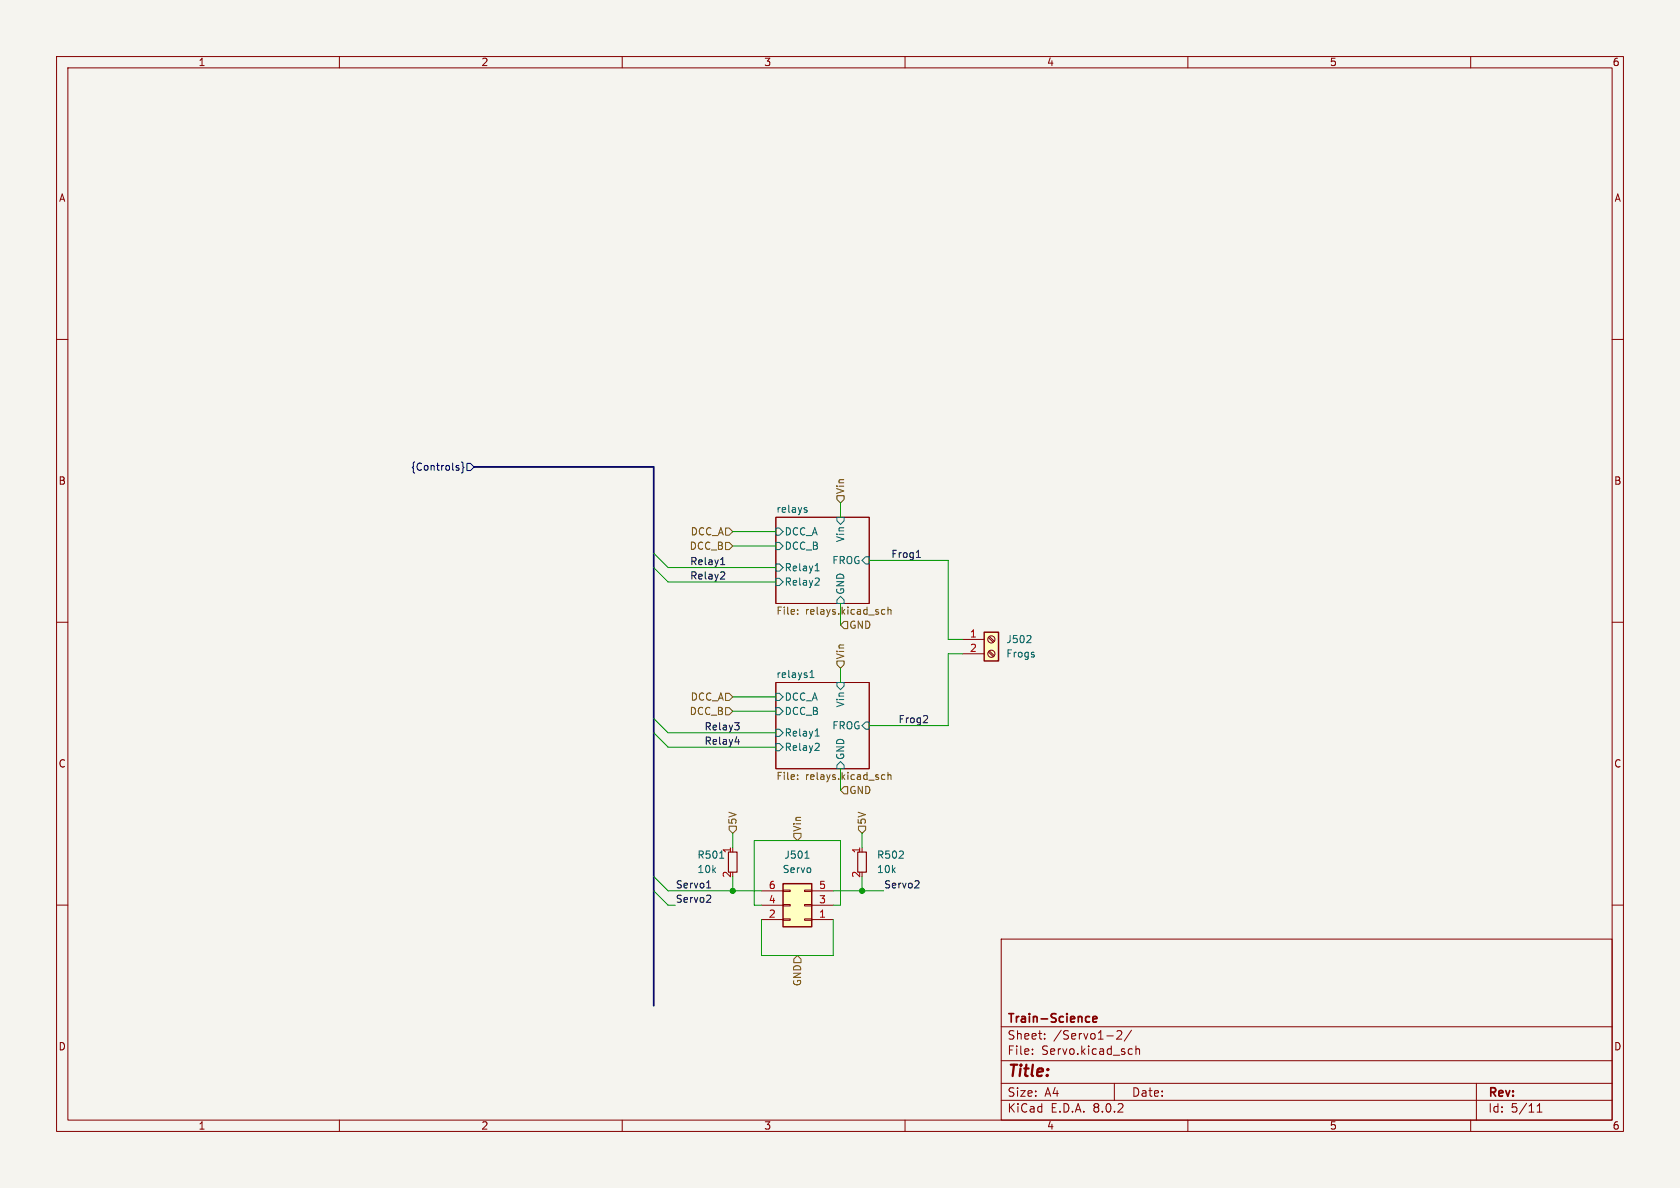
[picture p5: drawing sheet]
<svg xmlns="http://www.w3.org/2000/svg" width="297mm" height="210mm" viewBox="0 0 297 210" stroke-linecap="round" stroke-linejoin="round" font-family="sans-serif">
<path d="M0 0h297v210h-297z" fill="#f5f4ef" stroke="#f5f4ef" stroke-width=".18"/>
<g fill="none" stroke="#840000" stroke-width=".18">
<path d="M10 10h277v190h-277zM12 12h273v186h-273zM60 10v2M110 10v2M160 10v2M210 10v2M260 10v2M10 60h2M285 60h2M137.2 91.4h16.5v15.3h-16.5zM10 110h2M285 110h2"/>
<path d="M137.2 120.7h16.5v15.2h-16.5zM10 160h2M285 160h2M177 166h108v32h-108zM60 198v2M110 198v2M160 198v2M177 194.5h108M177 191.5h108M177 187.5h108M177 181.5h108M182.5 186.3v.1"/>
<path d="M182.5 185.5v.1M184.7 183.6v.1M184.7 182.8v.1M195.7 183.1h1.1M197 191.5v3M197.5 182.3l.5-.1 .2 .1 .1 .3-.9 1.1h.9M199.7 185.4l.5 .1M200 182.1l-1.3 2M200.2 186.3l-.5 .1M200.8 185.5l.2-.1 .4 .1 .1 .9M200.8 184.9v1.5M210 198v2"/>
<path d="M260 198v2M261 191.5v6.5M271.7 196.6h.9M271.7 195.5l.5-.4v1.5"/>
</g>
<path d="M192.2 179.7l.4 .1M192.6 180.6l-.4 .1M193.2 180.2l.7-.2-.1-.2-.4-.1-.2 .2 .1 .7h.5" fill="none" stroke="#840000" stroke-width=".3"/>
<g fill="none" stroke="#006464" stroke-width=".18">
<path d="M137.2 93.3h.6l.6 .7-.6 .6h-.6zM137.2 99.7h.6l.6 .6-.6 .7h-.6zM137.2 95.9h.6l.6 .6-.6 .7h-.6zM142.3 90.1l.3 .1 .1 .2-.2 .2h-.2M142.3 89.7l.3 .1M144.3 99.8l.2-.2v1.3M148 91.4h1.2v.7l-.6 .6-.6-.6zM153 98.4h.7v1.3h-.7l-.6-.6zM137.2 102.2h.6l.6 .7-.6 .6h-.6zM143.2 119.8h.7M143.2 118.9l.3-.4v1.3M144.1 100.9h.7"/>
<path d="M144.6 102.2l.2 .2v.3l-.8 .7h.8M148.6 105.4l.6 .6v.7h-1.2v-.7zM137.2 122.6h.6l.6 .6-.6 .6h-.6zM137.2 128.9h.6l.6 .6-.6 .7h-.6zM137.2 125.1h.6l.6 .6-.6 .7h-.6zM137.2 131.4h.6l.6 .7-.6 .6h-.6zM144.1 130.1h.7M144.3 129l.2-.2v1.3M144.6 131.4l.2 .2v.3l-.8 .8h.8M148 120.7h1.2v.6l-.6 .6-.6-.6zM148.6 134.6l.6 .7v.6h-1.2v-.6zM153 127.6h.7v1.3h-.7l-.6-.6z"/>
</g>
<path d="M141 108.5v.1M141 107.8v.1M155.9 108.5h.5M155.9 107.8h.5M157 107.9l.2-.2 .3 .1v.8M157 107.3v1.3M141 137v.1M141 137.7v.1M155.9 137.7h.5M155.9 137h.5M157 136.5v1.3M157 137.1l.2-.1h.3v.8" fill="none" stroke="#725600" stroke-width=".18"/>
<path d="M138.4 156.2h5.1v7.6h-5.1z" fill="#ffffc2"/>
<path d="M134.6 157.5h3.8M138.4 157.4h1.3v.2h-1.3zM138.4 159.9h1.3v.2h-1.3zM142.2 157.4h1.3v.2h-1.3zM142.2 159.9h1.3v.2h-1.3zM143.5 157.5h3.8M134.6 162.6h3.8M134.6 160h3.8M138.4 162.4h1.3v.3h-1.3zM142.2 162.4h1.3v.3h-1.3zM143.5 162.6h3.8M143.5 160h3.8" fill="none" stroke="#840000" stroke-width=".18"/>
<path d="M138.4 156.2h5.1v7.6h-5.1z" fill="none" stroke="#840000" stroke-width=".25"/>
<path d="M142.3 151.7h.7" fill="none" stroke="#006464" stroke-width=".18"/>
<path d="M174 111.8h2.5v5h-2.5z" fill="#ffffc2"/>
<path d="M174 111.8h2.5v5h-2.5z" fill="none" stroke="#840000" stroke-width=".25"/>
<g fill="none" stroke="#840000" stroke-width=".18">
<path d="M170.2 113h3.8M170.2 115.6h3.8M174.7 115.2l.9 .9M174.7 112.7l.9 .8M174.9 115.1l.9 .8M174.9 112.5l.9 .9"/>
<circle cx="175.3" cy="113" r=".63"/>
<circle cx="175.3" cy="115.6" r=".63"/>
</g>
<path d="M182.1 112.4l.2 .2-.1 .3-.7 .7h.8M127.2 151.7h.8" fill="none" stroke="#006464" stroke-width=".18"/>
<path d="M128.8 150.6h1.5v3.6h-1.5zM151.6 150.6h1.6v3.6h-1.6z" fill="none" stroke="#840000" stroke-width=".2"/>
<path d="M128.3 93.3h.6l.6 .7-.6 .6h-.6zM128.3 95.9h.6l.6 .6-.6 .7h-.6zM148 87.6h1.2v.7l-.6 .6-.6-.6zM148 116.8h1.2v.7l-.6 .6-.6-.6zM149.2 109.9h.7v1.2h-.7l-.6-.6zM128.3 122.6h.6l.6 .6-.6 .6h-.6zM128.3 125.1h.6l.6 .6-.6 .7h-.6zM149.2 139.1h.7v1.2h-.7l-.6-.6zM128.9 146.1h1.3v.6l-.7 .6-.6-.6zM140.3 147.3h1.3v.7l-.6 .6-.7-.6zM151.8 146.1h1.2v.6l-.6 .6-.6-.6zM141 168.9l.6 .6v.7h-1.3v-.7z" fill="none" stroke="#725600" stroke-width=".18"/>
<path d="M80.8 82.7l.3 .1 .1 .1-.2 .2h-.3M80.8 82.3h.3M81.6 81.7l.2 .2v.6l.2 .1-.2 .2v.6l-.2 .2M82.5 81.9h.7l.6 .7-.6 .6h-.7z" fill="none" stroke="#000084" stroke-width=".18"/>
<g fill="none" stroke="#0f0f0f" stroke-width=".18">
<path d="M127.4 99.8h.7M127.6 98.7l.2-.2v1.3M162 98.5h.7M127.9 101.1l.2 .2v.3l-.8 .8h.8M129.9 127.8h.8l-.5 .4M129.9 131.1h.8M130.4 128.2l.3 .3v.3l-.3 .2M130.5 130.7v.9M163.9 126.5l.1 .2-.1 .3-.7 .8h.8M124.9 157h.7M125.2 155.9l.1-.2v1.3M125.4 158.2l.2 .3v.3l-.7 .7h.7"/>
<path d="M162.2 155.7l.3 .2-.1 .3-.7 .8h.8"/>
</g>
<path d="M83.8 82.6h31.8v95.2" fill="none" stroke="#000084" stroke-width=".3"/>
<g fill="none" stroke="#009600" stroke-width=".18">
<path d="M115.6 97.8l2.5 2.5h19.1M129.5 94h7.7M129.5 96.5h7.7M148.6 88.9v2.5M153.7 99.1h13.9v13.9h2.6M115.6 100.3l2.5 2.6h19.1M148.6 106.7v3.8M148.6 118.1v2.6M170.2 115.6h-2.6v12.7h-13.9M115.6 129.5l2.5 2.6h19.1M115.6 127l2.5 2.5h19.1M129.5 123.2h7.7"/>
<path d="M129.5 125.7h7.7M148.6 135.9v3.8M115.6 157.5l2.5 2.5h1.3M115.6 154.9l2.5 2.6h16.5M129.5 147.3v2.6M129.5 154.9v2.6M147.3 157.5h8.9M152.4 147.3v2.6M152.4 154.9v2.6M134.6 160h-1.3v-11.4h15.3v11.4h-1.3M134.6 162.6v6.3h12.7v-6.3"/>
</g>
<g fill="#009600" stroke="#009600" stroke-width=".18">
<circle cx="129.5" cy="157.5" r=".46"/>
<circle cx="152.4" cy="157.5" r=".46"/>
</g>
<text font-size="2.8" fill="#840000" x="178" y="190.9">Title:</text>
<g font-size="2.1" fill="#840000">
<text x="178" y="184">Sheet:</text>
<text x="178" y="181.2">Train-Science</text>
<text x="186.2" y="184">/Servo1-2/</text>
<text x="178" y="186.7">File:</text>
<text x="184.1" y="186.7">Servo.kicad_sch</text>
<text x="178" y="196.9">KiCad</text>
<text x="178" y="194.1">Size:</text>
<text x="184.7" y="194.1">A4</text>
<text x="185.7" y="196.9">E.D.A.</text>
<text x="193.3" y="196.9">8.0.2</text>
<text x="200" y="194.1">Date:</text>
<text x="263" y="194.3">Rev:</text>
<text x="263" y="196.9">Id:</text>
<text x="267.1" y="196.9">5/11</text>
</g>
<g font-size="1.8" fill="#840000">
<text x="35" y="11.9">1</text>
<text x="85" y="11.9">2</text>
<text x="135" y="11.9">3</text>
<text x="185" y="11.9">4</text>
<text x="235" y="11.9">5</text>
<text x="285" y="11.9">6</text>
<text x="10.3" y="35.9">A</text>
<text x="285.3" y="35.9">A</text>
<text x="10.3" y="85.9">B</text>
<text x="285.3" y="85.9">B</text>
<text x="10.3" y="135.9">C</text>
<text x="285.3" y="135.9">C</text>
<text x="10.3" y="185.9">D</text>
<text x="285.3" y="185.9">D</text>
<text x="35" y="199.9">1</text>
<text x="85" y="199.9">2</text>
<text x="135" y="199.9">3</text>
<text x="185" y="199.9">4</text>
<text x="235" y="199.9">5</text>
<text x="285" y="199.9">6</text>
</g>
<text font-size="1.8" fill="#000084" x="72.5" y="83.4">{Controls}</text>
<g font-size="1.8" fill="#725600">
<text x="149.5" y="87.4" transform="rotate(-90 149.5 87.4)">Vin</text>
<text x="122" y="94.8">DCC_A</text>
<text x="121.8" y="97.4">DCC_B</text>
<text x="137.2" y="109">File:</text>
<text x="142.4" y="109">relays.kicad_sch</text>
<text x="150.1" y="111.4">GND</text>
<text x="149.5" y="116.6" transform="rotate(-90 149.5 116.6)">Vin</text>
<text x="122" y="124.1">DCC_A</text>
<text x="121.8" y="126.6">DCC_B</text>
<text x="137.2" y="138.2">File:</text>
<text x="142.4" y="138.2">relays.kicad_sch</text>
<text x="150.1" y="140.6">GND</text>
<text x="130.4" y="145.9" transform="rotate(-90 130.4 145.9)">5V</text>
<text x="141.8" y="147.1" transform="rotate(-90 141.8 147.1)">Vin</text>
<text x="153.3" y="145.9" transform="rotate(-90 153.3 145.9)">5V</text>
<text x="141.8" y="174.4" transform="rotate(-90 141.8 174.4)">GND</text>
</g>
<g font-size="1.8" fill="#006464">
<text x="137.2" y="90.7">relays</text>
<text x="138.6" y="94.8">DCC_A</text>
<text x="149.5" y="95.9" transform="rotate(-90 149.5 95.9)">Vin</text>
<text x="138.6" y="101.2">Relay1</text>
<text x="138.6" y="97.4">DCC_B</text>
<text x="147" y="99.9">FROG</text>
<text x="138.6" y="103.7">Relay2</text>
<text x="149.5" y="105.2" transform="rotate(-90 149.5 105.2)">GND</text>
<text x="177.8" y="113.9">J502</text>
<text x="137.2" y="119.9">relays1</text>
<text x="177.8" y="116.4">Frogs</text>
<text x="138.6" y="124.1">DCC_A</text>
<text x="149.5" y="125.2" transform="rotate(-90 149.5 125.2)">Vin</text>
<text x="138.6" y="130.4">Relay1</text>
<text x="138.6" y="126.6">DCC_B</text>
<text x="147" y="129.1">FROG</text>
<text x="138.6" y="132.9">Relay2</text>
<text x="149.5" y="134.4" transform="rotate(-90 149.5 134.4)">GND</text>
<text x="123.2" y="152">R501</text>
<text x="123.2" y="154.5">10k</text>
<text x="129.3" y="150.9" transform="rotate(-90 129.3 150.9)">1</text>
<text x="138.3" y="154.5">Servo</text>
<text x="138.6" y="152">J501</text>
<text x="154.9" y="152">R502</text>
<text x="154.9" y="154.5">10k</text>
</g>
<g font-size="1.8" fill="#0f0f0f">
<text x="121.9" y="100">Relay1</text>
<text x="157.5" y="98.7">Frog1</text>
<text x="121.9" y="102.5">Relay2</text>
<text x="124.5" y="131.7">Relay4</text>
<text x="124.5" y="129.2">Relay3</text>
<text x="158.7" y="127.9">Frog2</text>
<text x="119.4" y="159.7">Servo2</text>
<text x="119.4" y="157.1">Servo1</text>
<text x="156.2" y="157.1">Servo2</text>
</g>
<g font-size="1.8" fill="#a90000">
<text x="171.4" y="112.8">1</text>
<text x="171.4" y="115.3">2</text>
<text x="129.3" y="155.3" transform="rotate(-90 129.3 155.3)">2</text>
<text x="152.1" y="155.3" transform="rotate(-90 152.1 155.3)">2</text>
<text x="152.1" y="150.9" transform="rotate(-90 152.1 150.9)">1</text>
<text x="135.8" y="159.8">4</text>
<text x="135.8" y="157.2">6</text>
<text x="144.7" y="159.8">3</text>
<text x="144.7" y="157.2">5</text>
<text x="135.8" y="162.3">2</text>
<text x="144.7" y="162.3">1</text>
</g>
</svg>
